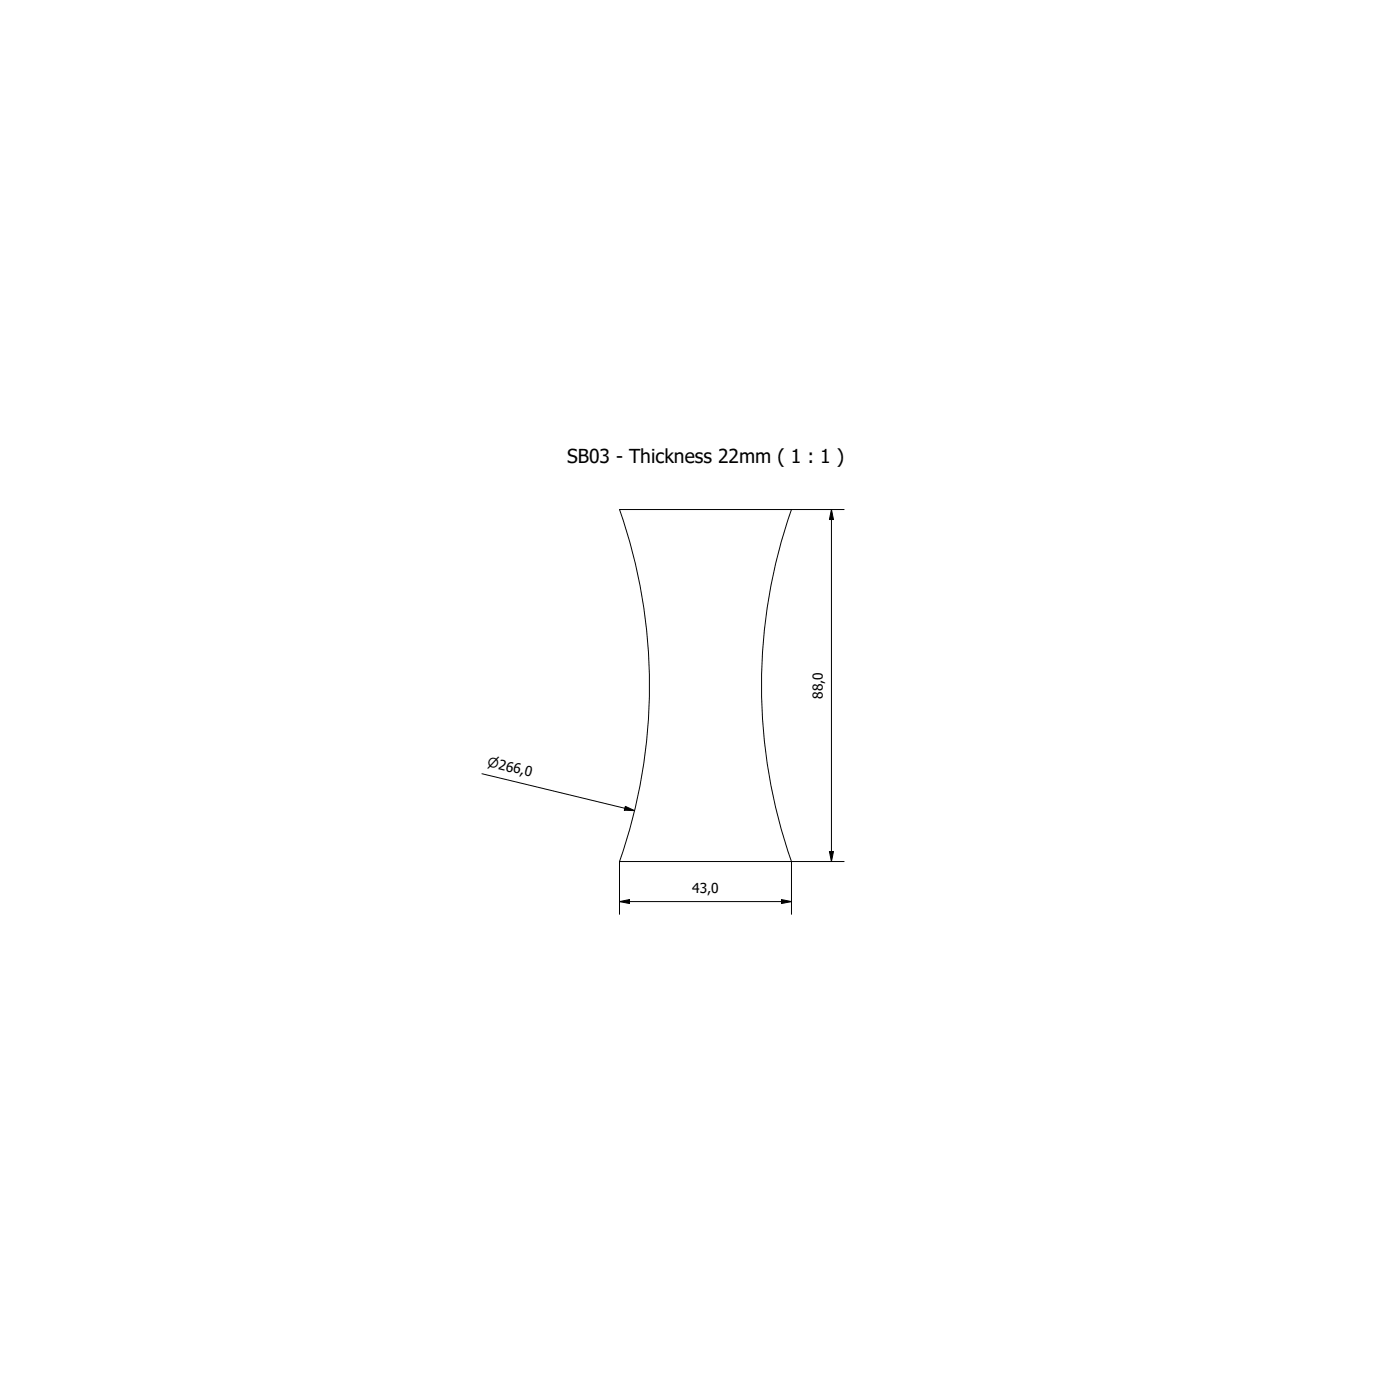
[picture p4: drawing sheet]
<svg xmlns="http://www.w3.org/2000/svg" width="350mm" height="350mm" viewBox="0 0 350 350" stroke-linecap="round" stroke-linejoin="round" font-family="sans-serif">
<!-- layer: Visible (ISO) -->
<path d="M154.9 127.4h42.9a133 133 0 0 0 0 88h-42.9a133 133 0 0 0 0-88z" fill="none" stroke="#000" stroke-width=".25"/>
<!-- layer: Dimension (ISO) -->
<path d="M197.8 127.4h13.2M207.8 127.4l.5 2.5h-1zM207.8 127.4v88M120.5 193.4l38.1 9.2M154.9 215.4v13.1M156.3 201.6l2.3 1-2.5-.1zM207.3 212.9h1l-.5 2.5zM211 215.4h-13.2v13.1M154.9 225.4l2.5-.5v1zM154.9 225.4h42.9M195.3 224.9l2.5 .5-2.5 .5z" fill="none" stroke="#000" stroke-width=".25"/>
<path d="M207.8 127.4l.5 2.5h-1zM156.3 201.6l2.3 1-2.5-.1zM207.3 212.9h1l-.5 2.5zM154.9 225.4l2.5-.5v1zM195.3 224.9l2.5 .5-2.5 .5z" fill="#000"/>
<text font-size="4.8" x="141.7" y="115.7">SB03 - Thickness 22mm ( 1 : 1 )</text>
<g font-size="3.4">
<text x="205.7" y="174.7" transform="rotate(-90 205.7 174.7)">88,0</text>
<text x="173" y="223.2">43,0</text>
</g>
<text font-size="3.3" x="121.7" y="191.5" transform="rotate(14 121.7 191.5)">⌀266,0</text>
</svg>
